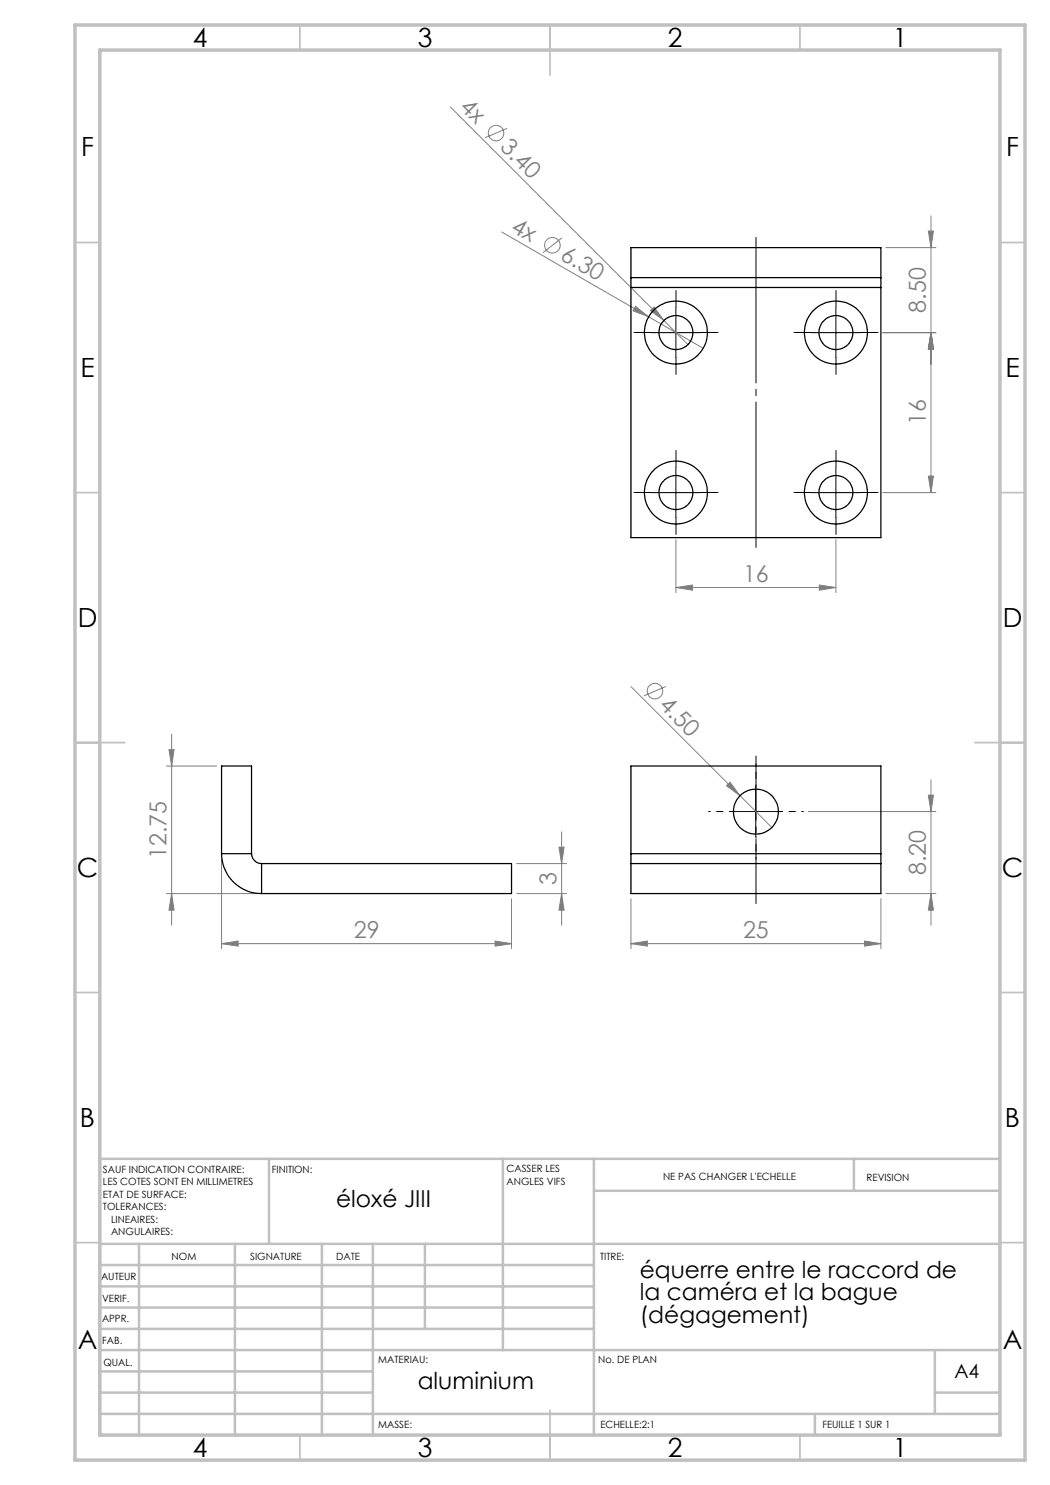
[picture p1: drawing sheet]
<svg xmlns="http://www.w3.org/2000/svg" width="210mm" height="297mm" viewBox="0 0 210 297" stroke-linecap="round" stroke-linejoin="round" font-family="sans-serif">
<g fill="none" stroke="#808080" stroke-width=".2">
<path d="M90.1 21.4l42.7 42.7M101.4 25.7l-4.4 1.8M100.3 46.4l40.4 23.3M112.4 47.6l-3.8 2.9M177.2 49.5h10M185.7 46.2h1l-.5 3.3zM186.2 43.2v55.3M127.1 61.3l2.6 2.1-3.1-1.2zM130.1 62.1l.7-.7 2 2.7zM132.8 64.1l4.8 4.8M176.6 66.5h10.6M186.2 66.5l.5 3.3h-1z"/>
<path d="M176.6 98.5h10.6M185.7 95.2h1l-.5 3.3zM135.2 117.5l3.3-.5v1zM135.2 107.9v10.6M135.2 117.5h32M163.9 117l3.3 .5-3.3 .5zM167.2 107.9v10.6M126.2 137.3l21.8 21.8M133.2 137.3l-4.4 1.9M33.3 153.2h10M33.8 149.9h1l-.5 3.3zM34.3 146.9v38.2"/>
<path d="M145.3 157.2l.7-.7 2 2.6zM148 159.1l6.4 6.4M185.7 159h1l-.5 3.3zM186.2 156v29.1M33.3 178.7h18M34.3 178.7l.5 3.3h-1zM44.3 171.7v18M102.3 179.7v10M103.3 178.7h10M103.3 172.7h10M111.8 169.4h1l-.5 3.3zM112.3 166.4v18.7"/>
<path d="M112.3 178.7l.5 3.3h-1zM126.2 179.7v10M161.7 162.3h25.5M176.2 179.7v10M177.2 178.7h10M186.2 178.7l.5 3.3h-1zM44.3 188.7l3.3-.5v1zM44.3 188.7h58M99 188.2l3.3 .5-3.3 .5zM126.2 188.7l3.3-.5v1zM126.2 188.7h50M172.9 188.2l3.3 .5-3.3 .5z"/>
<circle cx="99.2" cy="26.6" r="1.55"/>
<circle cx="110.5" cy="49.1" r="1.55"/>
<circle cx="131" cy="138.2" r="1.55"/>
</g>
<path d="M151.2 180.7v-29.5" fill="none" stroke="#000" stroke-width=".2" stroke-dasharray="30.5 1.3 1.3 1.3" stroke-dashoffset="17.6"/>
<path d="M151.2 157.3v-4.5M146.2 162.3h-4.5M151.2 167.3v4.5M156.2 162.3h4.5" fill="none" stroke="#000" stroke-width=".2" stroke-dasharray="30.5 1.3 1.3 1.3" stroke-dashoffset="30.1"/>
<path d="M151.2 109.5v-62" fill="none" stroke="#000" stroke-width=".2" stroke-dasharray="30.5 1.3 1.3 1.3" stroke-dashoffset="1.4"/>
<g fill="none" stroke="#000" stroke-width=".2" stroke-dasharray="30.5 1.3 1.3 1.3">
<path d="M130.2 66.5h-3.4M135.2 61.5v-3.4M135.2 71.5v3.4M140.2 66.5h3.4M162.2 66.5h-3.4M167.2 61.5v-3.4M167.2 71.5v3.4M172.2 66.5h3.4M130.2 98.5h-3.4M135.2 93.5v-3.4M140.2 98.5h3.4M162.2 98.5h-3.4"/>
<path d="M167.2 93.5v-3.4M172.2 98.5h3.4M135.2 103.5v3.4M167.2 103.5v3.4"/>
</g>
<path d="M130.2 66.5h10M135.2 61.5v10M162.2 66.5h10M167.2 61.5v10M130.2 98.5h10M135.2 93.5v10M162.2 98.5h10M167.2 93.5v10M151.2 157.3v10M146.2 162.3h10" fill="none" stroke="#000" stroke-width=".2"/>
<g fill="none" stroke="#c0c0c0" stroke-width=".35">
<path d="M60 5v5M110 5v10M160 5v5M15 48.5h5M200 48.5h5M15 98.5h5M200 98.5h5M15 148.5h10M195 148.5h10M15 198.5h5M200 198.5h5M15 248.5h5"/>
<path d="M200 248.5h5M60 287v5M110 282v10M160 287v5"/>
</g>
<g fill="none" stroke="#c0c0c0" stroke-width=".5">
<path d="M53.8 231.8v17M100.6 231.8v38.2M118.8 231.8v55.2M118.8 238.2h81.2M170.8 231.8v6.4M200 231.8h-180v55.2M20 248.8h180M20 257.3h98.8M20 253h98.8M27.8 248.8v38.2M47 248.8v38.2M64.4 248.8v38.2"/>
<path d="M74.6 248.8v38.2M85 248.8v17M20 265.8h98.8M20 261.5h98.8M20 278.5h54.6M20 274.3h54.6M20 270h180M187 278.5h13M187 270v12.8M20 282.8h180M163 282.8v4.2"/>
</g>
<path d="M15 5h190v287h-190zM20 10h180v277h-180z" fill="none" stroke="#c0c0c0" stroke-width=".7"/>
<g fill="#808080">
<path d="M127.1 61.3l2.6 2.1-3.1-1.2z"/>
<path d="M146 156.5l-.7 .7 2.7 1.9zM130.1 62.1l2.7 2-2-2.7z"/>
<path d="M172.9 188.2l3.3 .5-3.3 .5zM126.2 188.7l3.3-.5v1zM99 188.2l3.3 .5-3.3 .5zM44.3 188.7l3.3-.5v1z"/>
<path d="M135.2 117.5l3.3-.5v1zM163.9 117l3.3 .5-3.3 .5z"/>
<path d="M34.3 178.7l.5 3.3h-1zM33.8 149.9h1l-.5 3.3zM112.3 178.7l.5 3.3h-1zM111.8 169.4h1l-.5 3.3zM185.7 95.2h1l-.5 3.3zM186.2 66.5l.5 3.3h-1zM186.2 66.5l.5 3.3h-1zM185.7 46.2h1l-.5 3.3z"/>
<path d="M185.7 159h1l-.5 3.3zM186.2 178.7l.5 3.3h-1z"/>
</g>
<g fill="none" stroke="#000" stroke-width=".25">
<path d="M126.2 55.5v2M126.2 55.5v-6h50v6M126.2 57.5v50h50v-50M126.2 55.5h50M126.2 57.5h50M176.2 55.5v2M44.3 170.7a8 8 0 0 0 8 8M44.3 170.7h6M44.3 170.7v-17.5h6v17.5M50.3 170.7a2.04 2.04 0 0 0 2 2M52.3 172.7h50v6h-50M52.3 172.7v6"/>
<path d="M126.2 170.7v2M126.2 172.7h50M126.2 170.7v-17.5h50v17.5M126.2 172.7v6h50v-6M126.2 170.7h50M176.2 170.7v2"/>
<circle cx="135.2" cy="66.5" r="3.4"/>
<circle cx="135.2" cy="66.5" r="6.3"/>
<circle cx="167.2" cy="66.5" r="3.4"/>
<circle cx="167.2" cy="66.5" r="6.3"/>
<circle cx="135.2" cy="98.5" r="3.4"/>
<circle cx="135.2" cy="98.5" r="6.3"/>
<circle cx="167.2" cy="98.5" r="3.4"/>
<circle cx="167.2" cy="98.5" r="6.3"/>
<circle cx="151.2" cy="162.3" r="4.5"/>
</g>
<g font-size="5.3">
<text x="38.5" y="9.5">4</text>
<text x="83.5" y="9.5">3</text>
<text x="133.6" y="9.5">2</text>
<text x="178.6" y="9.5">1</text>
<text x="16.2" y="31.2">F</text>
<text x="201.2" y="31.2">F</text>
<text x="16.1" y="75.5">E</text>
<text x="201.1" y="75.5">E</text>
<text x="15.5" y="125.5">D</text>
<text x="200.5" y="125.5">D</text>
<text x="15.4" y="175.5">C</text>
<text x="200.4" y="175.5">C</text>
<text x="16" y="225.5">B</text>
<text x="201" y="225.5">B</text>
<text x="15.5" y="269.7">A</text>
<text x="200.5" y="269.7">A</text>
<text x="38.5" y="291.5">4</text>
<text x="83.5" y="291.5">3</text>
<text x="133.6" y="291.5">2</text>
<text x="178.6" y="291.5">1</text>
</g>
<g font-size="4.7" fill="#808080">
<text x="91.8" y="21.6" transform="rotate(45 91.8 21.6)">4x</text>
<text x="99.8" y="29.6" transform="rotate(45 99.8 29.6)">3.40</text>
<text x="102" y="46.1" transform="rotate(30 102 46.1)">4x</text>
<text x="111.9" y="51.8" transform="rotate(30 111.9 51.8)">6.30</text>
<text x="185.2" y="62.5" transform="rotate(-90 185.2 62.5)">8.50</text>
<text x="185.2" y="85.1" transform="rotate(-90 185.2 85.1)">16</text>
<text x="148.6" y="116.5">16</text>
<text x="131.6" y="141.2" transform="rotate(45 131.6 141.2)">4.50</text>
<text x="33.3" y="171.8" transform="rotate(-90 33.3 171.8)">12.75</text>
<text x="111.3" y="177" transform="rotate(-90 111.3 177)">3</text>
<text x="185.2" y="175" transform="rotate(-90 185.2 175)">8.20</text>
<text x="70.8" y="187.7">29</text>
<text x="148.6" y="187.7">25</text>
</g>
<g font-size="4.7">
<text x="67.2" y="241.4">éloxé JIII</text>
<text x="127.9" y="255.5">équerre entre le raccord de</text>
<text x="127.9" y="260.1">la caméra et la bague</text>
<text x="127.9" y="264.6">(dégagement)</text>
<text x="83.5" y="277.9">aluminium</text>
</g>
<text font-size="3.9" x="190.9" y="275.5">A4</text>
<g font-size="2">
<text x="20.6" y="234.6">SAUF INDICATION CONTRAIRE:</text>
<text x="20.6" y="237.1">LES COTES SONT EN MILLIMETRES</text>
<text x="20.6" y="239.6">ETAT DE SURFACE:</text>
<text x="54.4" y="234.6">FINITION:</text>
<text x="101.3" y="234.5">CASSER LES</text>
<text x="101.3" y="237">ANGLES VIFS</text>
<text x="132.6" y="236">NE PAS CHANGER L'ECHELLE</text>
<text x="173.3" y="236.2">REVISION</text>
<text x="20.6" y="242.1">TOLERANCES:</text>
<text x="22.2" y="244.6">LINEAIRES:</text>
<text x="22.2" y="247.1">ANGULAIRES:</text>
<text x="34.3" y="252">NOM</text>
<text x="50" y="251.9">SIGNATURE</text>
<text x="67.2" y="251.9">DATE</text>
<text x="120" y="251.9">TITRE:</text>
<text x="20.2" y="256.1">AUTEUR</text>
<text x="20.4" y="260.3">VERIF.</text>
<text x="20.4" y="264.4">APPR.</text>
<text x="20.5" y="268.8">FAB.</text>
<text x="20.7" y="273.1">QUAL.</text>
<text x="75.7" y="272.5">MATERIAU:</text>
<text x="119.6" y="272.5">No. DE PLAN</text>
<text x="75.6" y="285.5">MASSE:</text>
<text x="120.1" y="285.6">ECHELLE:2:1</text>
<text x="164.5" y="285.6">FEUILLE 1 SUR 1</text>
</g>
</svg>
